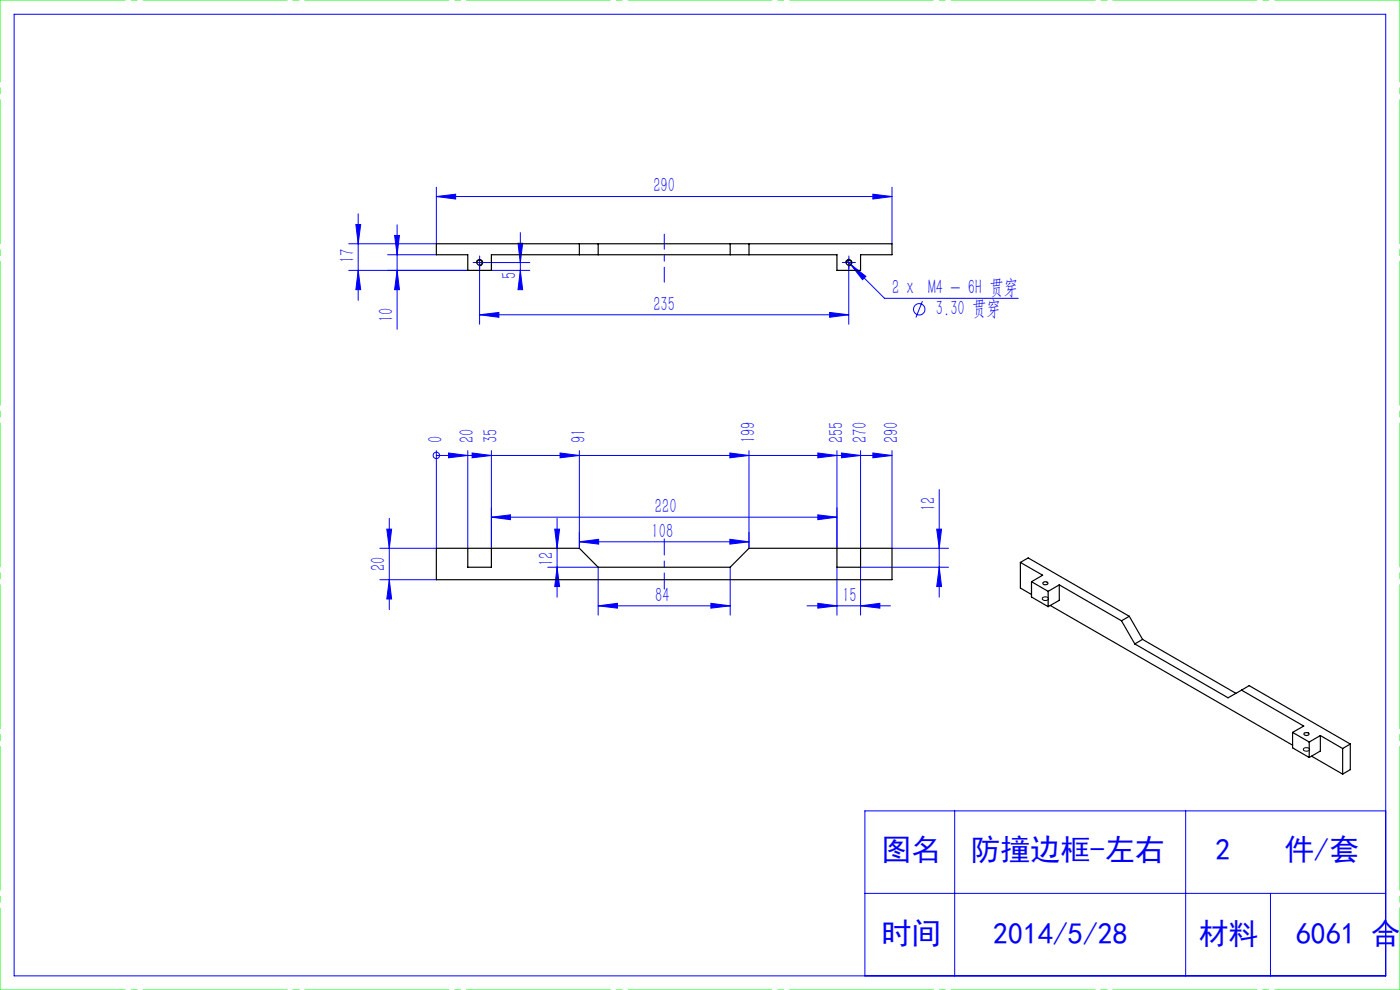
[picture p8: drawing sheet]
<svg xmlns="http://www.w3.org/2000/svg" width="297mm" height="210mm" viewBox="0 0 297 210" stroke-linecap="round" stroke-linejoin="round" font-family="sans-serif">
<g fill="none" stroke="#00f" stroke-width=".21">
<path d="M3 3h291v204h-291zM92.6 39.7v12h-18.6M189.2 39.7v12M74 57.4h25.2M75.5 47.6h1l-.5 4.1zM76 45.4v18.3M76 57.4l.5 4h-1zM82.2 54h10.4M83.7 49.9h1l-.5 4.1zM84.2 47.7v22.1M84.2 57.4l.5 4h-1zM92.6 41.7l4.1-.5v1z"/>
<path d="M92.6 41.7h96.6M100.9 55.7h1.7M101.7 54.8v14M103.1 55.7h9.3M104.2 57.4h8.2M109.9 51.6h1l-.5 4.1zM110.4 57.4l.5 4h-1zM110.4 49.3v11.5M179.2 55.7h1.7M179.7 55.3l7.9 8h28.4M180.1 54.8v14M180.4 56.1l3.3 2.5-.7 .7z"/>
<path d="M185.2 41.2l4 .5-4 .5zM101.7 66.8l4.1-.5v1zM101.7 66.8h78.4M176 66.3l4.1 .5-4.1 .5zM195.7 63.9l-1.4 3.4M92.6 96.6h.1M92.6 95.6v20.7h-12M92.6 96.6h96.6M95.1 96.1l4.1 .5-4.1 .5zM99.2 95.6v20.7M100.2 96.1l4 .5-4 .5zM104.2 95.6v20.7"/>
<path d="M118.8 96.1l4.1 .5-4.1 .5zM122.9 95.6v20.7M154.8 96.1l4.1 .5-4.1 .5zM158.9 95.6v20.7M173.5 96.1l4.1 .5-4.1 .5zM177.6 95.6v20.7M178.5 96.1l4.1 .5-4.1 .5zM182.6 95.6v20.7M185.2 96.1l4 .5-4 .5zM189.2 95.6v20.7h12M82.1 112.2h1l-.5 4.1zM82.6 110v19.3"/>
<path d="M104.2 109.7l4.1-.5v1zM104.2 109.7h73.4M117.7 112.2h1l-.5 4.1zM118.2 110v16.7M122.9 114.9l4.1-.5v1zM122.9 114.9h36M154.8 114.4l4.1 .5-4.1 .5zM173.5 109.2l4.1 .5-4.1 .5zM198.7 112.2h1l-.5 4.1zM199.2 103.8v22.9M80.6 123h12M82.6 123l.5 4.1h-1z"/>
<path d="M116.2 120.3h10.7v10.2M118.2 120.3l.5 4.1h-1zM126.9 128.5l4.1-.5v1zM126.9 128.5h28M150.8 128l4.1 .5-4.1 .5zM154.9 120.3v10.2M171.2 128.5h17.7M173.5 128l4.1 .5-4.1 .5zM177.6 120.3v10.2M182.6 128.5l4.1-.5v1zM199.2 120.3l.5 4.1h-1zM201.2 120.3h-18.6v10.2"/>
<path d="M202.5 172v35M251.5 172v35M294 172h-110.5v35M183.5 189.5h110.5M269.5 189.5v17.5"/>
<circle cx="195" cy="65.6" r="1.21"/>
<circle cx="92.6" cy="96.6" r=".68"/>
</g>
<path d="M101.1 55.9a.65 .65 0 0 1 .6-.9 .65 .65 0 0 1 .7 .8 .65 .65 0 0 1-.8 .5M179.4 55.9a.67 .67 0 0 1 .6-.9 .67 .67 0 0 1 .7 .8 .67 .67 0 0 1-.8 .5M221.2 126.8a.75 .75 0 0 1 1.2 .3 .73 .73 0 0 1-.7 .3 .73 .73 0 0 1-.6-.5zM276.5 158.8a.76 .76 0 0 1 1.3 .3 .75 .75 0 0 1-1.3-.2z" fill="none" stroke="#000" stroke-width=".21"/>
<path d="M100.9 55.7h-.5M101.8 54.8v-.5M101.8 56.5v.6M102.6 55.7h.5M179.3 55.7h-.6M180.1 54.8v-.5M180.1 56.5v.6M180.9 55.7h.6" fill="none" stroke="#00f" stroke-width=".21" stroke-dasharray="30.5 1.3 1.3 1.3"/>
<path d="M140.9 114.3v10.7" fill="none" stroke="#00f" stroke-width=".21" stroke-dasharray="30.5 1.3 1.3 1.3" stroke-dashoffset="27.1"/>
<path d="M140.9 49.7v10.2" fill="none" stroke="#00f" stroke-width=".21" stroke-dasharray="30.5 1.3 1.3 1.3" stroke-dashoffset="27.3"/>
<path d="M0 0h297M0 210h297" fill="none" stroke="#0f0" stroke-width=".21" stroke-dasharray="30.5 1.3 1.3 1.3" stroke-dashoffset="3.9"/>
<path d="M0 210v-210M297 210v-210" fill="none" stroke="#0f0" stroke-width=".21" stroke-dasharray="30.5 1.3 1.3 1.3" stroke-dashoffset="13.1"/>
<g fill="#00f">
<path d="M95.1 96.1l4.1 .5-4.1 .5zM100.2 96.1l4 .5-4 .5zM118.8 96.1l4.1 .5-4.1 .5zM154.8 96.1l4.1 .5-4.1 .5zM173.5 96.1l4.1 .5-4.1 .5zM178.5 96.1l4.1 .5-4.1 .5zM185.2 96.1l4 .5-4 .5z"/>
<path d="M182.6 128.5l4.1-.5v1zM173.5 128l4.1 .5-4.1 .5zM150.8 128l4.1 .5-4.1 .5zM126.9 128.5l4.1-.5v1z"/>
<path d="M180.4 56.1l2.6 3.2 .7-.7zM92.6 41.7l4.1-.5v1zM185.2 41.2l4 .5-4 .5zM104.2 109.7l4.1-.5v1zM173.5 109.2l4.1 .5-4.1 .5zM122.9 114.9l4.1-.5v1zM154.8 114.4l4.1 .5-4.1 .5z"/>
<path d="M118.2 120.3l.5 4.1h-1zM117.7 112.2h1l-.5 4.1z"/>
<path d="M84.2 57.4l.5 4h-1zM83.7 49.9h1l-.5 4.1z"/>
<path d="M75.5 47.6h1l-.5 4.1zM76 57.4l.5 4h-1zM109.9 51.6h1l-.5 4.1zM110.4 57.4l.5 4h-1zM198.7 112.2h1l-.5 4.1zM199.2 120.3l.5 4.1h-1zM82.1 112.2h1l-.5 4.1zM82.6 123l.5 4.1h-1z"/>
<path d="M101.7 66.8l4.1-.5v1zM176 66.3l4.1 .5-4.1 .5z"/>
</g>
<g fill="none" stroke="#000" stroke-width=".25">
<path d="M92.6 51.7h96.6v2.3h-6.6v3.4h-5v-3.4h-73.4v3.4h-5v-3.4h-6.6zM122.9 51.7v2.3M126.9 51.7v2.3M154.9 51.7v2.3M158.9 51.7v2.3M92.6 116.3h30.3l4 4h28l4-4h30.3v6.7h-96.6zM99.2 116.3v4h5v-4M177.6 116.3v4h5v-4M216.5 119.3l1.6-1 21.5 12.4M216.5 119.3v5.4l2.3 1.4M216.5 119.3l4.7 2.7-2.4 1.4M218.8 123.4v3.2l3.6 2.1"/>
<path d="M218.8 123.4l3.6 2M221.3 123.6a.57 .57 0 0 1 .6-.2 .57 .57 0 0 1 .4 .5 .56 .56 0 0 1-.6 .2 .56 .56 0 0 1-.4-.5zM222.4 125.4v3.3M222.8 128.4l51.4 29.7M224.7 124.1l13.2 7.6M224.7 124.1v3.2l-2.3 1.4M224.7 124.1l-2.3 1.3M237.9 131.7l2.8 4.9M239.6 130.7l-1.7 1M239.6 130.7l2.8 4.9M240.7 136.6l19.8 11.4 2.9-1.6M242.4 135.6l-1.7 1"/>
<path d="M242.4 135.6l19.8 11.5M263.4 146.4l13.2 7.6-2.4 1.4M263.4 146.4l1.6-1 21.5 12.4M274.2 155.4l3.5 2M274.2 155.4v3.2l3.5 2.1M276.8 155.5l.3-.1 .6 .2a.51 .51 0 0 1-.5 .4 .51 .51 0 0 1-.6-.4zM277.7 157.4v3.3M280.1 156l4.7 2.8M280.1 156l-2.4 1.4M280.1 156v3.3l-2.4 1.4M284.8 158.8v5.4M286.5 157.8l-1.7 1"/>
<path d="M286.5 157.8v5.5l-1.7 .9M278.2 160.4l6.6 3.8"/>
<circle cx="101.7" cy="55.7" r=".54"/>
<circle cx="180.1" cy="55.7" r=".55"/>
</g>
<g font-size="6.3" fill="#00f">
<text x="187" y="182.5">图名</text>
<text x="205.9" y="182.5">防撞边框-左右</text>
<text x="257.8" y="182.5">2</text>
<text x="272.5" y="182.5">件/套</text>
<text x="187" y="200.3">时间</text>
<text x="210.7" y="200.3">2014/5/28</text>
<text x="254.3" y="200.3">材料</text>
<text x="274.9" y="200.3">6061 合金</text>
</g>
<g font-size="4.4" fill="#00f">
<text x="138.6" y="40.8">290</text>
<text x="75.1" y="55.9" transform="rotate(-90 75.1 55.9)">17</text>
<text x="109.5" y="59.3" transform="rotate(-90 109.5 59.3)">5</text>
<text x="138.6" y="65.9">235</text>
<text x="189.2" y="62.4">2 x M4 - 6H 贯穿</text>
<text x="83.4" y="68.3" transform="rotate(-90 83.4 68.3)">10</text>
<text x="198.6" y="66.9">3.30 贯穿</text>
<text x="93.9" y="94" transform="rotate(-90 93.9 94)">0</text>
<text x="100.5" y="94" transform="rotate(-90 100.5 94)">20</text>
<text x="105.5" y="94" transform="rotate(-90 105.5 94)">35</text>
<text x="124.2" y="94" transform="rotate(-90 124.2 94)">91</text>
<text x="160.2" y="94" transform="rotate(-90 160.2 94)">199</text>
<text x="178.9" y="94" transform="rotate(-90 178.9 94)">255</text>
<text x="183.9" y="94" transform="rotate(-90 183.9 94)">270</text>
<text x="190.6" y="94" transform="rotate(-90 190.6 94)">290</text>
<text x="138.9" y="108.8">220</text>
<text x="198.4" y="108.4" transform="rotate(-90 198.4 108.4)">12</text>
<text x="138.2" y="114">108</text>
<text x="81.7" y="121.2" transform="rotate(-90 81.7 121.2)">20</text>
<text x="117.3" y="120.1" transform="rotate(-90 117.3 120.1)">12</text>
<text x="139" y="127.6">84</text>
<text x="178.7" y="127.6">15</text>
</g>
</svg>
